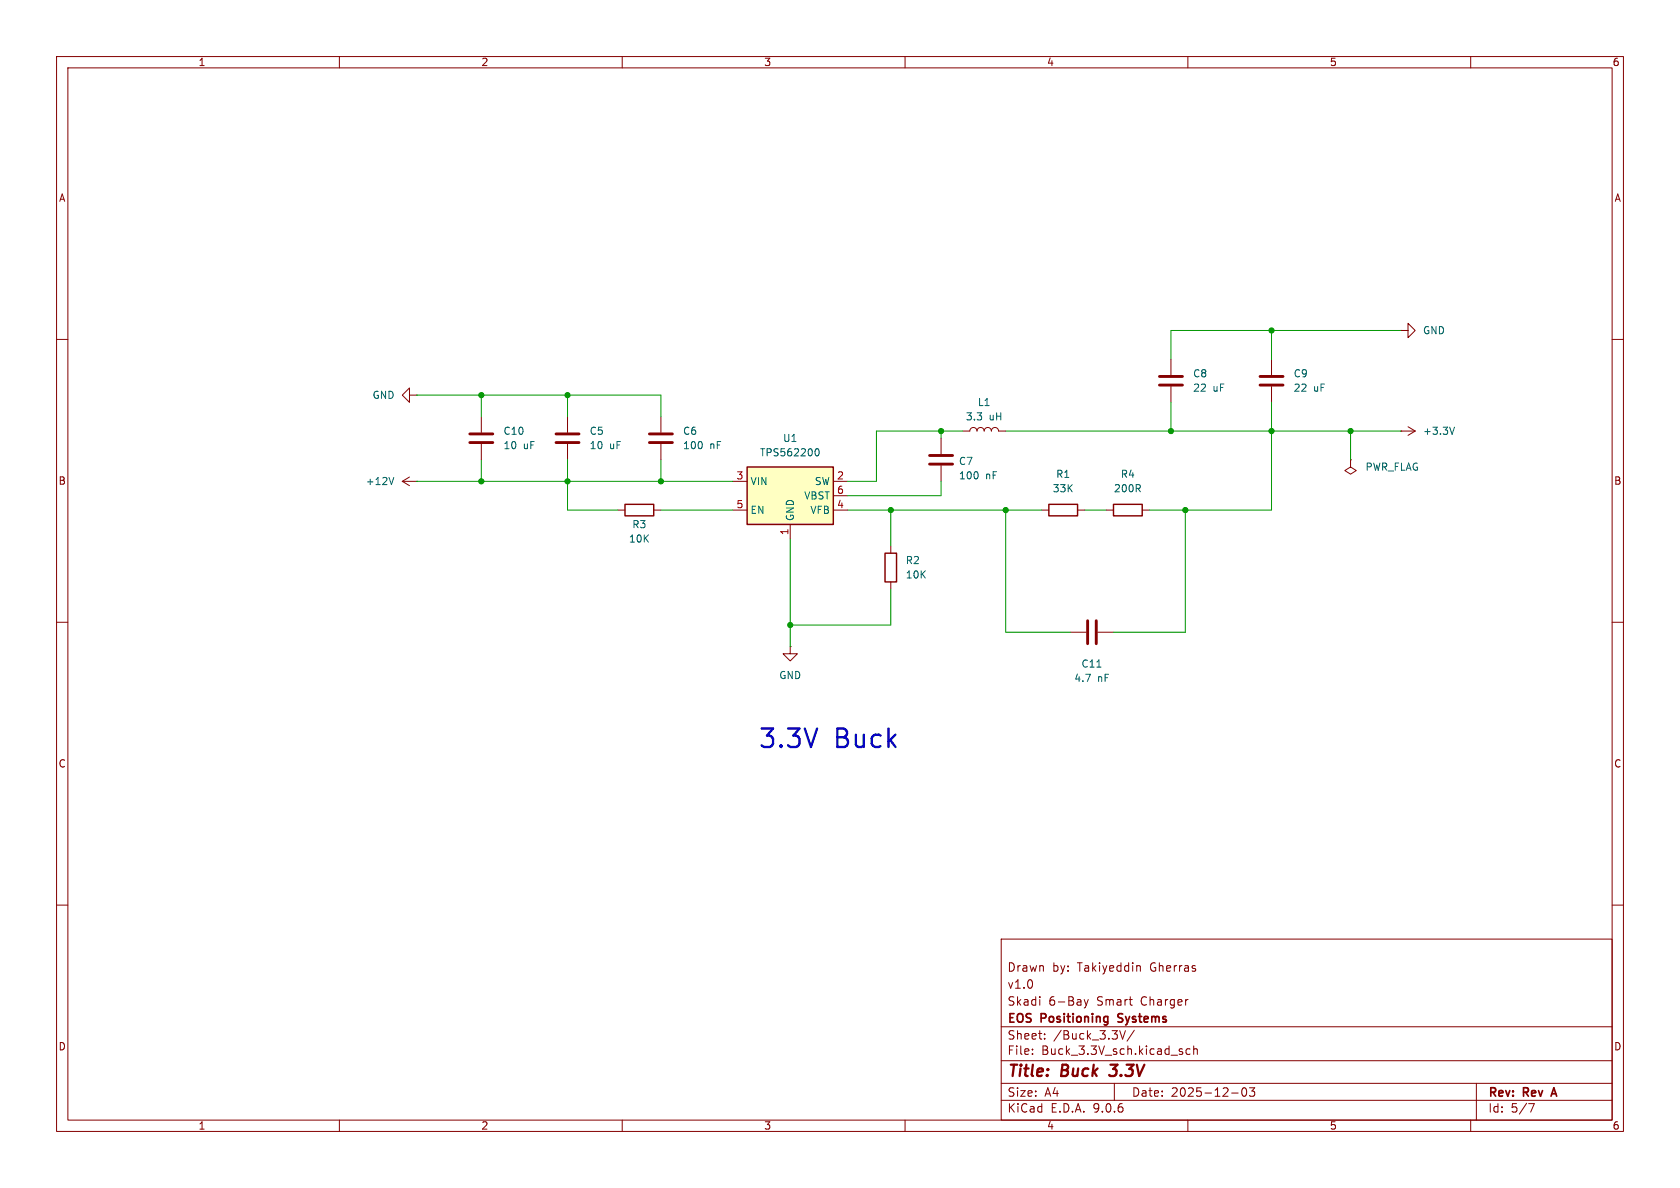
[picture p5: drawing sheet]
<svg xmlns="http://www.w3.org/2000/svg" width="297mm" height="210mm" viewBox="0 0 297 210" stroke-linecap="round" stroke-linejoin="round" font-family="sans-serif">
<g fill="none" stroke="#840000" stroke-width=".18">
<path d="M10 10h277v190h-277zM12 12h273v186h-273zM60 10v2M110 10v2M160 10v2M210 10v2M260 10v2M10 60h2M72.4 69.9v-1.3l-1.3 1.3 1.3 1.2v-1.2h1.3M73.7 69.9h.1M85.1 73.7v2.8M85.1 78.5v2.8"/>
<path d="M100.3 73.7v2.8M100.3 78.5v2.8M116.8 73.7v2.8M116.8 78.5v2.8M170.2 76.2h1.2a.64 .64 0 0 1 .7-.6 .64 .64 0 0 1 .6 .6 .64 .64 0 0 1 .7-.6 .64 .64 0 0 1 .6 .6 .64 .64 0 0 1 .6-.6 .64 .64 0 0 1 .7 .6 .64 .64 0 0 1 .6-.6 .64 .64 0 0 1 .6 .6h1.3M207 63.5v2.8M207 68.3v2.8M285 60h2M71.1 85.1l1.3 .8M71.1 85.1h2.6M72.4 84.3l-1.3 .8M73.7 85.1h.1"/>
<path d="M109.2 90.2h1.3M115.6 90.2h1.2M157.5 96.5v1.3M10 110h2M139.7 114.3v1.3h1.3l-1.3 1.2-1.3-1.2h1.3M139.7 114.3h.1M157.5 102.9v1.2M285 110h2M10 160h2M177 166h108v32h-108zM183.8 176.2v.1M191.7 176.7l.3 1"/>
<path d="M192 177.7l-.1 .4-.2 .1M192.4 176.7l-.4 1M201.2 170.7h.2l.2 .2v.8M285 160h2M60 198v2M110 198v2M160 198v2M177 194.5h108M177 191.5h108M177 187.5h108M177 181.5h108M182.5 186.3v.1"/>
<path d="M182.5 185.5v.1M184.7 183.6v.1M184.7 182.8v.1M197 191.5v3M198 182.2l.5 1.5 .5-1.5M200.5 182.1l-1.3 2M209 186v.3M210 198v2M210.4 185.5l-.4-.1-.3 .3v.4l.1 .2h.6M211 185.5l.2-.1 .4 .1 .1 .9M211 184.9v1.5M217.7 193.2h1.2"/>
<path d="M219.7 192.4l.2-.1a.81 .81 0 0 1 .6 .6 .81 .81 0 0 1-.3 .8l-.2 .1a.81 .81 0 0 1-.3-1.4zM220.9 192.3h.9l-.5 .6 .4 .1v.7l-.2 .1h-.4l-.2-.1M260 198v2M261 191.5v6.5M270.2 195.1h1l-.6 1.5"/>
</g>
<path d="M197.7 179.3v.5M197.6 180.6l.2 .1M274.3 193.4h.8M274.7 192.3l-.5 1.5" fill="none" stroke="#840000" stroke-width=".3"/>
<path d="M196.1 190l.2 .2M196.3 188.2h1.3" fill="none" stroke="#840000" stroke-width=".4"/>
<path d="M69.6 84.4l-.4 1.3" fill="none" stroke="#006464" stroke-width=".18"/>
<path d="M83.1 78.2h4M83.1 76.7h4M98.3 78.2h4.1M98.3 76.7h4.1M114.8 78.2h4.1M114.8 76.7h4.1M205 66.5h4M205 68.1h4" fill="none" stroke="#840000" stroke-width=".51"/>
<path d="M110.5 89.2h5.1v2h-5.1zM156.5 97.8h2v5.1h-2z" fill="none" stroke="#840000" stroke-width=".25"/>
<path d="M132.1 82.6h15.2v10.1h-15.2z" fill="#ffffc2"/>
<path d="M132.1 82.6h15.2v10.1h-15.2zM185.4 89.2h5.1v2h-5.1zM196.8 89.2h5.1v2h-5.1z" fill="none" stroke="#840000" stroke-width=".25"/>
<g fill="none" stroke="#840000" stroke-width=".18">
<path d="M247.6 58.4h1.3v-1.2l1.3 1.2-1.3 1.3v-1.3M247.6 58.4h.1M166.4 77.5v2.8M224.8 63.5v2.8M224.8 68.3v2.8M247.6 76.2h.1M247.6 76.2h2.6M248.9 75.4l1.3 .8M250.2 76.2l-1.3 .8M129.5 85.1h2.6M129.5 90.2h2.6M139.7 92.7v2.6"/>
<path d="M147.3 85.1h2.6M147.3 90.2h2.6M147.3 87.6h2.6M166.4 82.3v2.8M184.1 90.2h1.3M190.5 90.2h1.3M195.6 90.2h1.2M201.9 90.2h1.3M238.8 81.3v1.3l1 .6-1 .6-1.1-.6 1.1-.6M238.8 81.3h.1M189.2 111.8h2.8M194.1 111.8h2.7"/>
</g>
<path d="M144.1 79.8l.1-.4 .2-.1a.68 .68 0 0 1 .4 .7 .68 .68 0 0 1-.4 .6l-.2-.1-.1-.4M257.1 75.5l-.4 1.3M193.9 117.9h.7" fill="none" stroke="#006464" stroke-width=".18"/>
<path d="M222.8 66.5h4M222.8 68.1h4M164.3 82h4.1M164.3 80.5h4.1M192.3 109.7v4.1M193.8 109.7v4.1" fill="none" stroke="#840000" stroke-width=".51"/>
<g fill="none" stroke="#009600" stroke-width=".18">
<path d="M224.8 58.4v5.1M247.6 58.4h-40.6v5.1M73.7 69.9h43.1v3.8M85.1 69.9v3.8M100.3 69.9v3.8M166.4 76.2v1.3M170.2 76.2h-15.3v8.9h-5M177.8 76.2h69.8M207 71.1v5.1M224.8 71.1v19.1h-21.6M238.8 76.2v5.1M73.7 85.1h55.8"/>
<path d="M85.1 81.3v3.8M100.3 81.3v8.9h8.9M116.8 81.3v3.8M116.8 90.2h12.7M139.7 95.3v19M149.9 90.2h34.2M157.5 90.2v6.3M166.4 85.1v2.5h-16.5M177.8 90.2v21.6h11.4M191.8 90.2h3.8M209.5 90.2v21.6h-12.7M157.5 104.1v6.4h-17.8"/>
</g>
<g fill="#009600" stroke="#009600" stroke-width=".18">
<circle cx="157.5" cy="90.2" r=".46"/>
<circle cx="166.4" cy="76.2" r=".46"/>
<circle cx="116.8" cy="85.1" r=".46"/>
<circle cx="100.3" cy="85.1" r=".46"/>
<circle cx="85.1" cy="85.1" r=".46"/>
<circle cx="100.3" cy="69.9" r=".46"/>
<circle cx="85.1" cy="69.9" r=".46"/>
<circle cx="139.7" cy="110.5" r=".46"/>
<circle cx="224.8" cy="58.4" r=".46"/>
<circle cx="207" cy="76.2" r=".46"/>
<circle cx="177.8" cy="90.2" r=".46"/>
<circle cx="209.5" cy="90.2" r=".46"/>
<circle cx="238.8" cy="76.2" r=".46"/>
<circle cx="224.8" cy="76.2" r=".46"/>
</g>
<g font-size="4.6" fill="#0000c2">
<text x="133.9" y="132.8">3.3V</text>
<text x="147.5" y="132.8">Buck</text>
</g>
<g font-size="2.8" fill="#840000">
<text x="178" y="190.9">Title:</text>
<text x="187.7" y="190.9">Buck</text>
<text x="197.1" y="190.9">3.3V</text>
</g>
<g font-size="2.1" fill="#840000">
<text x="178" y="172">Drawn</text>
<text x="186" y="172">by:</text>
<text x="190.5" y="172">Takiyeddin</text>
<text x="203.5" y="172">Gherras</text>
<text x="178" y="178">Skadi</text>
<text x="178" y="175">v1.0</text>
<text x="185.4" y="178">6-Bay</text>
<text x="194" y="178">Smart</text>
<text x="201.8" y="178">Charger</text>
<text x="178" y="184">Sheet:</text>
<text x="178" y="181.2">EOS</text>
<text x="184.1" y="181.2">Positioning</text>
<text x="186.2" y="184">/Buck_3.3V/</text>
<text x="198.3" y="181.2">Systems</text>
<text x="178" y="186.7">File:</text>
<text x="184.1" y="186.7">Buck_3.3V_sch.kicad_sch</text>
<text x="178" y="196.9">KiCad</text>
<text x="178" y="194.1">Size:</text>
<text x="184.7" y="194.1">A4</text>
<text x="185.7" y="196.9">E.D.A.</text>
<text x="193.3" y="196.9">9.0.6</text>
<text x="200" y="194.1">Date:</text>
<text x="207" y="194.1">2025-12-03</text>
<text x="263" y="194.3">Rev:</text>
<text x="263" y="196.9">Id:</text>
<text x="267.1" y="196.9">5/7</text>
<text x="269.4" y="194.3">Rev</text>
<text x="275.1" y="194.3">A</text>
</g>
<g font-size="1.8" fill="#840000">
<text x="35" y="11.9">1</text>
<text x="85" y="11.9">2</text>
<text x="135" y="11.9">3</text>
<text x="185" y="11.9">4</text>
<text x="235" y="11.9">5</text>
<text x="285" y="11.9">6</text>
<text x="10.3" y="35.9">A</text>
<text x="285.3" y="35.9">A</text>
<text x="10.3" y="85.9">B</text>
<text x="285.3" y="85.9">B</text>
<text x="10.3" y="135.9">C</text>
<text x="285.3" y="135.9">C</text>
<text x="10.3" y="185.9">D</text>
<text x="285.3" y="185.9">D</text>
<text x="35" y="199.9">1</text>
<text x="85" y="199.9">2</text>
<text x="135" y="199.9">3</text>
<text x="185" y="199.9">4</text>
<text x="235" y="199.9">5</text>
<text x="285" y="199.9">6</text>
</g>
<g font-size="1.8" fill="#006464">
<text x="251.5" y="59.3">GND</text>
<text x="65.8" y="70.7">GND</text>
<text x="172.8" y="72">L1</text>
<text x="210.8" y="66.9">C8</text>
<text x="210.8" y="69.4">22</text>
<text x="214.4" y="69.4">uF</text>
<text x="228.6" y="66.9">C9</text>
<text x="228.6" y="69.4">22</text>
<text x="232.2" y="69.4">uF</text>
<text x="88.9" y="77.1">C10</text>
<text x="104.1" y="77.1">C5</text>
<text x="120.7" y="77.1">C6</text>
<text x="170.7" y="74.5">3.3</text>
<text x="174.8" y="74.5">uH</text>
<text x="251.5" y="77.1">+3.3V</text>
<text x="88.9" y="79.6">10</text>
<text x="92.5" y="79.6">uF</text>
<text x="104.1" y="79.6">10</text>
<text x="107.7" y="79.6">uF</text>
<text x="120.7" y="79.6">100</text>
<text x="125.5" y="79.6">nF</text>
<text x="134.2" y="80.9">TPS562200</text>
<text x="138.3" y="78.3">U1</text>
<text x="169.4" y="82.4">C7</text>
<text x="241.3" y="83.4">PWR_FLAG</text>
<text x="64.6" y="86">+12V</text>
<text x="132.6" y="86">VIN</text>
<text x="142.1" y="88.5">VBST</text>
<text x="143.9" y="86">SW</text>
<text x="169.4" y="84.9">100</text>
<text x="174.2" y="84.9">nF</text>
<text x="186" y="87.2">33K</text>
<text x="186.6" y="84.7">R1</text>
<text x="196.8" y="87.2">200R</text>
<text x="198" y="84.7">R4</text>
<text x="111.7" y="93.6">R3</text>
<text x="132.6" y="91">EN</text>
<text x="140.6" y="92.2" transform="rotate(-90 140.6 92.2)">GND</text>
<text x="143.2" y="91">VFB</text>
<text x="111.1" y="96.1">10K</text>
<text x="160" y="99.9">R2</text>
<text x="160" y="102.5">10K</text>
<text x="191.1" y="118.2">C11</text>
<text x="137.7" y="120.2">GND</text>
<text x="189.8" y="120.8">4.7</text>
<text x="194" y="120.8">nF</text>
</g>
<g font-size="1.8" fill="#a90000">
<text x="130.1" y="84.8">3</text>
<text x="130.1" y="89.9">5</text>
<text x="147.9" y="84.8">2</text>
<text x="147.9" y="87.4">6</text>
<text x="147.9" y="89.9">4</text>
<text x="139.4" y="94.7" transform="rotate(-90 139.4 94.7)">1</text>
</g>
</svg>
